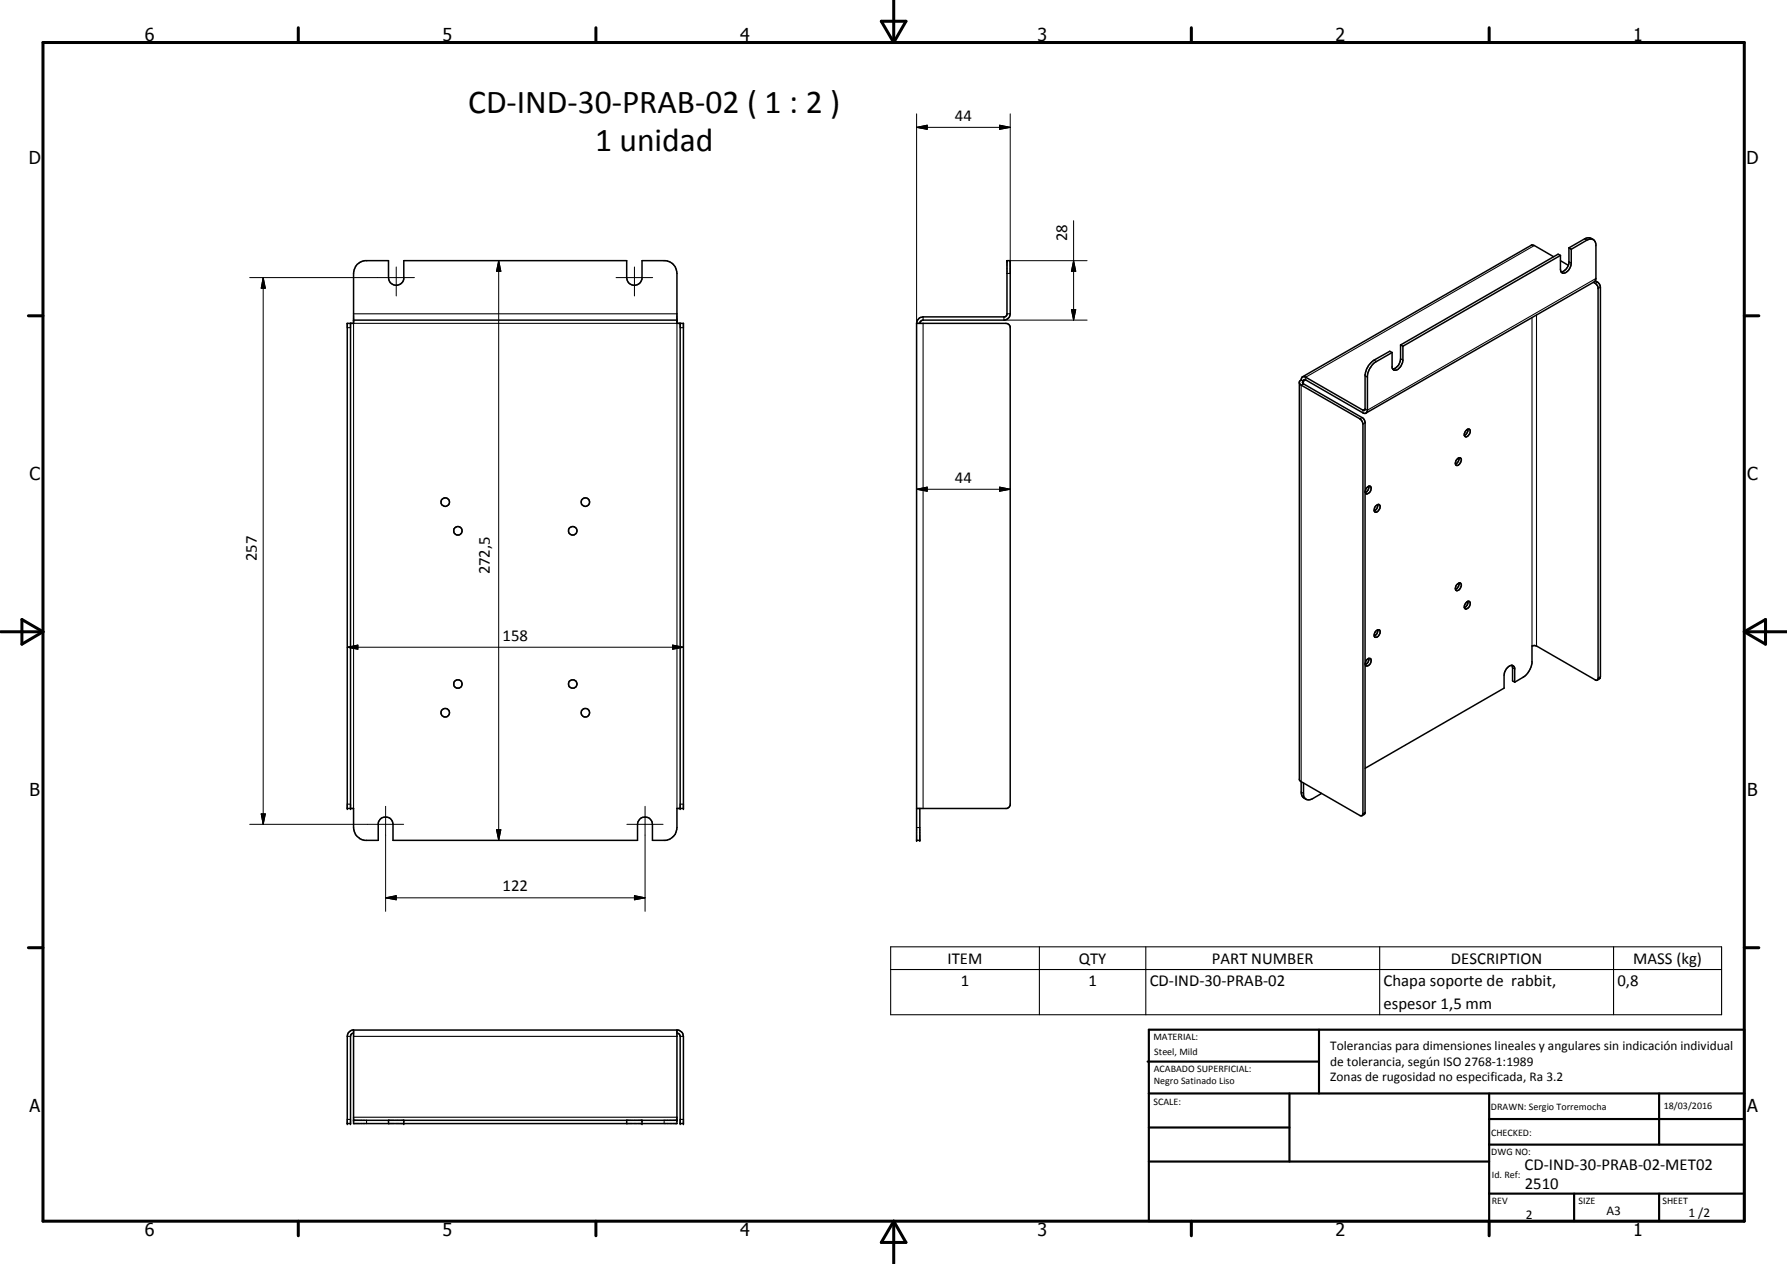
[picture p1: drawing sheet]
<svg xmlns="http://www.w3.org/2000/svg" width="420mm" height="297mm" viewBox="0 0 420 297" stroke-linecap="round" stroke-linejoin="round" font-family="sans-serif">
<g fill="none" stroke="#000" stroke-width=".35">
<path d="M368.9 58.3l-.1 4.1M368.9 58.3l.5 .3M369.4 58.6v3.2a2.35 2.35 0 0 1-2 2.4l-.3-.3M374.6 56.3l-.9-.4-.8 .1-4 2.3M374.6 56.3l.5 .5 .1 .6v8l-.3 .8-53.7 30.9M374.6 56.3l-.7-.1-.8 .2-3.7 2.2M82.4 76v114M83.1 75.2h76.1M84 62.1l1-.6 .8-.2h5.5v3.9a1.82 1.82 0 0 0 1.7 1.8 1.82 1.82 0 0 0 1.9-1.4v-4.3h52.5v3.9a1.82 1.82 0 0 0 1.6 1.8 1.82 1.82 0 0 0 1.9-1.4v-4.3h5.6a3 3 0 0 1 2.7 3v11.7h1.5v114h-1.5v4.5a3.1 3.1 0 0 1-2.7 3h-3.1v-3.8a1.76 1.76 0 0 0-1.8-1.7 1.76 1.76 0 0 0-1.7 1.7v3.8h-57.5v-3.8a1.75 1.75 0 0 0-1.6-1.7 1.75 1.75 0 0 0-1.9 1.4v4.1h-3.1a3.1 3.1 0 0 1-2.7-3v-4.5h-1.5v-114h1.5v-11.7l.3-1.2zM159.9 76v114M215.5 76h21l.6 .2 .4 .6v112.4l-.2 .4-.5 .4h-21.3M215.5 76a1.6 1.6 0 0 1 1.5-1.5l19.4-.1 .4-.4v-12.7h.7v12.4l-.2 .9-.5 .4-.5 .2h-19.3l-.5 .3-.2 .5"/>
<path d="M215.5 76v121.5h.8v-7.5M365.3 60.3l-4.5-2.6-.7-.1-53.9 31M366.9 60l-.6-.3-37 21.4M366.9 60v3.3l.2 .6M366.9 60l-37.1 21.4M366.9 61.3l1.9 1.1M368.8 62.4a2.47 2.47 0 0 1-1.7 1.5M374.6 66.3l.8 .5 .3 .8v91.9l-.2 .4h-.3l-13.9-8.1-.5-.1-.6 .1v4a4.9 4.9 0 0 1-2.1 3.4l-2 1.1M375.1 66a1.81 1.81 0 0 1 1.2 1.5v91.5l-.1 .3-.6 .5M305.5 90l.4 .5 13.8 7.9 .6 .7 .2 .6-.1 91.8-.4 .2-.3-.1-13.8-7.9M305.9 89.3l-.4 .4v93.6l.4 .4M305.9 89.3l.6 .3"/>
<path d="M306.2 88.6l-.3 .7M306.5 89.6l-.3 .3 .3 .3 13.9 8 .6 1v91.9l-.8 .6M306.5 89.6l.1-.4h.3l13.6 7.8 .7 .1M327.3 82.8l-.5-.3-3.7 2.1a5.1 5.1 0 0 0-2.1 3.4v8.3l-.3 .2-13.7-7.9h-.8M327.3 82.8v3.6l.2 .3M327.3 82.8l-3.7 2.2a4.7 4.7 0 0 0-2.1 3.3v8.1l-.3 .7M329.3 81.1v3.2a2.48 2.48 0 0 1-1.9 2.4M329.3 81.1l.5 .3M329.8 81.4v3.2a2.62 2.62 0 0 1-1.7 2.4h-.4l-.2-.3M321.3 114.7l.6-.5a.86 .86 0 0 1 .5 .8 .86 .86 0 0 1-.5 .8l-.5 .3a.68 .68 0 0 1-.3-1.2zM321.8 114.3l-.1 .8-.7 .6M323.5 118.8l.6-.3a.74 .74 0 0 1 .5 .7 .74 .74 0 0 1-.4 .7l-.7 .5a.86 .86 0 0 1-.5-.8 .86 .86 0 0 1 .5-.8z"/>
<path d="M323.9 118.6a1.4 1.4 0 0 1-.8 1.5M342.5 108l.5-.4a.6 .6 0 0 1 .6 .4 .6 .6 0 0 1-.2 .7l-.6 .6h-.5l-.1-.4zM343.1 107.6a1.5 1.5 0 0 1-.9 1.5M344.9 101l.6-.1a1.15 1.15 0 0 1-1 1.7l-.1-.1a1.49 1.49 0 0 1 .5-1.5zM345.1 100.8l-.1 .8-.4 .6-.3 .1M342.5 137.5l.8-.5a1.05 1.05 0 0 1-.5 1.7l-.3 .1-.2-.2-.1-.3zM343.1 137l-.2 .8-.7 .7M321.4 155l.4-.3h.3a1.07 1.07 0 0 1 .1 1.2 1.07 1.07 0 0 1-1.1 .6l-.1-.5zM321.8 154.7a1.5 1.5 0 0 1-.8 1.5M323.5 148.3l.6-.3a.75 .75 0 0 1 .5 .6 .75 .75 0 0 1-.4 .8 .58 .58 0 0 1-.8 .4 .58 .58 0 0 1-.2-.9zM323.9 148l-.2 1-.6 .5M344.9 141.4l.3-.1 .3 .1a1.13 1.13 0 0 1-1 1.6l-.2-.6z"/>
<path d="M345.1 141.3a1.38 1.38 0 0 1-.8 1.5M355.5 156.3a2.46 2.46 0 0 0-1.9 2.4v3l-32.6 18.9M355.5 156.3l.3 .2 .3 .5v3.3M355.5 156.3l.1 .6v3.1l.5 .3M305.9 183.7l.1 3 .4 .7 .7 .4M306.5 184v2.8a1.27 1.27 0 0 0 .7 1.1 1.27 1.27 0 0 0 1.4-.2l1.9-1.1v-.2M83.1 242.8l-.5 .2-.2 .5v20.5h-.8v-20.5l.3-.8 1-.6h76.8a1.45 1.45 0 0 1 1 1.4v20.5h-.8v-20.5l-.2-.5-.5-.2M83.1 242.1v21.9h76.1v-21.9M83.1 263.3h76.1M91.3 263.3v.7M94.9 263.3v.7M147.4 263.3v.7"/>
<path d="M150.9 263.3v.7"/>
<circle cx="104.7" cy="118" r=".98"/>
<circle cx="137.6" cy="118" r=".99"/>
<circle cx="107.6" cy="124.7" r="1.01"/>
<circle cx="134.7" cy="124.7" r="1.01"/>
<circle cx="104.7" cy="167.5" r="1.01"/>
<circle cx="107.6" cy="160.7" r=".99"/>
<circle cx="134.7" cy="160.7" r="1.01"/>
<circle cx="137.6" cy="167.5" r="1.01"/>
</g>
<g fill="#000">
<circle cx="83.1" cy="75.2" r=".18"/>
<circle cx="159.2" cy="75.2" r=".18"/>
<circle cx="236.8" cy="61.3" r=".18"/>
<circle cx="237.5" cy="61.3" r=".18"/>
<circle cx="81.6" cy="190" r=".18"/>
<circle cx="82.4" cy="190" r=".18"/>
<circle cx="159.9" cy="190" r=".18"/>
<circle cx="160.7" cy="190" r=".18"/>
<circle cx="215.5" cy="197.5" r=".18"/>
<circle cx="216.3" cy="197.5" r=".18"/>
<circle cx="83.1" cy="242.1" r=".18"/>
<circle cx="159.2" cy="242.1" r=".18"/>
<circle cx="81.6" cy="264" r=".18"/>
<circle cx="82.4" cy="264" r=".18"/>
<circle cx="83.1" cy="263.3" r=".18"/>
<circle cx="94.9" cy="264" r=".18"/>
<circle cx="94.9" cy="263.3" r=".18"/>
<circle cx="150.9" cy="263.3" r=".18"/>
<circle cx="150.9" cy="264" r=".18"/>
<circle cx="159.2" cy="263.3" r=".18"/>
<circle cx="159.9" cy="264" r=".18"/>
<circle cx="160.7" cy="264" r=".18"/>
</g>
<g fill="none" stroke="#000" stroke-width=".25">
<path d="M360.8 57.7l-53.8 30.9v.7l-.5 .3v.6l-.6 .3v93.2M372.6 56.1l.5 .3M81.6 77h.8M83.1 73.7h76.1M159.9 77h.8M217 74.5v.7M217 76v114M236 74.5v.7M236.8 73.7h.7M236.8 64.3h.7M360.2 74.6v77.2M361.3 74v77.8"/>
<path d="M368.9 61.5l.5 .3M375.2 65.4l-53.7 31-.5-.3-.5 .3v.6M375.6 66.3l-.5 .3M376.3 67.5l-.6 .3M320.2 98.1l-.5 .3M321 99.4l-.5 .3M321 88.3l.5 .3M323.1 84.6l.5 .4M329.3 84.3l.5 .3M355.6 156.9l.5 .3M376.3 159l-.6 .4M81.6 189h.8"/>
<path d="M83.1 190v-114h76.1v114M159.9 189h.8M215.5 194.5h.8M305.9 186.1l.6 .3M321 190.9l-.5 .3M209.4 222.5h195.4v16h-195.4zM209.4 227.8h195.4M244.4 222.5v16M269.4 222.5v16M324.4 222.5v16M379.4 222.5v16M81.6 243.5h.8"/>
<path d="M83.1 243.5h76.1M159.9 243.5h.8M81.6 263.1h.8M83.1 262.6h76.1M86.2 263.3v.7M156.2 263.3v.7M159.9 263.1h.8"/>
</g>
<g fill="none" stroke="#000" stroke-width=".71">
<path d="M10.1 10h400v277h-400zM70.1 6.5v3.5M140.1 6.5v3.5M207.2 5h5.8l-2.9 5zM210.1 0v10M280.1 6.5v3.5M350.1 6.5v3.5M6.7 74.2h3.4M410.1 74.2h3.4M.2 148.5h9.9M5.2 145.6l4.9 2.9-4.9 2.9zM410.1 148.5h10"/>
<path d="M410.1 148.5l5-2.9v5.8zM6.7 222.7h3.4M410.1 222.7h3.4M70.1 287v3.4M140.1 287v3.4M210.1 287v10M210.1 287l2.9 5h-5.8zM280.1 287v3.4M350.1 287v3.4"/>
</g>
<g fill="none" stroke="#000" stroke-width=".51">
<path d="M269.8 249.5h40.3M270.1 242h140v45h-140zM270.1 257h140M303.2 257v16M310.1 242v15M350.1 257v30M390.1 257v12M270.1 265h33.1M270.1 273h80M350.1 269h60M350.1 263h60M350.1 280.5h60"/>
<path d="M370.1 280.5v6.5M390.1 280.5v6.5"/>
</g>
<g fill="none" stroke="#000" stroke-width=".24">
<path d="M215.5 29.9l2.5-.5v1zM215.5 29.9h22M215.5 26.8v49.2M235 29.4l2.5 .5-2.5 .5zM237.5 26.8v37.5M252.4 51.9v23.3M58.7 65.2h38.7M61.9 65.2l.5 2.5h-1zM61.9 65.2v128.5M93.2 62.7v6.9M117.3 61.3l.5 2.5h-1.1zM117.3 61.3v136.2"/>
<path d="M144.9 65.2h8.5M149.2 62.7v6.9M236 75.2h19.6M237.5 61.3h18.1M251.9 72.8h1l-.5 2.4zM252.4 61.3l.5 2.5h-1zM215.5 115l2.5-.5v.9zM215.5 115h22M235 114.5l2.5 .5-2.5 .4zM81.6 152.1l2.5-.5v1zM81.6 152.1h79.1M158.1 151.6l2.6 .5-2.6 .5z"/>
<path d="M58.7 193.7h36.2M61.4 191.3h1l-.5 2.4zM90.7 189.5v24.7M116.7 195h1.1l-.5 2.5zM147.4 193.7h8.5M151.7 189.5v24.7M90.7 211l2.5-.5v1zM90.7 211h61M149.2 210.5l2.5 .5-2.5 .5z"/>
</g>
<g fill="#000">
<path d="M215.5 29.9l2.5-.5v1zM235 29.4l2.5 .5-2.5 .5zM61.9 65.2l.5 2.5h-1zM117.3 61.3l.5 2.5h-1.1zM251.9 72.8h1l-.5 2.4zM252.4 61.3l.5 2.5h-1zM215.5 115l2.5-.5v.9zM235 114.5l2.5 .5-2.5 .4zM81.6 152.1l2.5-.5v1zM158.1 151.6l2.6 .5-2.6 .5zM61.4 191.3h1l-.5 2.4zM116.7 195h1.1l-.5 2.5z"/>
<path d="M90.7 211l2.5-.5v1zM149.2 210.5l2.5 .5-2.5 .5z"/>
</g>
<g font-size="7.9">
<text x="110.1" y="26.6">CD-IND-30-PRAB-02 ( 1 : 2 )</text>
<text x="139.9" y="35.6">1 unidad</text>
</g>
<g font-size="4.2">
<text x="34" y="9.6">6</text>
<text x="104" y="9.6">5</text>
<text x="174" y="9.6">4</text>
<text x="244" y="9.6">3</text>
<text x="314" y="9.6">2</text>
<text x="384" y="9.6">1</text>
<text x="6.8" y="38.7">D</text>
<text x="410.6" y="38.7">D</text>
<text x="7" y="112.9">C</text>
<text x="410.8" y="112.9">C</text>
<text x="7" y="187.1">B</text>
<text x="410.8" y="187.1">B</text>
<text x="7" y="261.4">A</text>
<text x="410.8" y="261.4">A</text>
<text x="34" y="290.4">6</text>
<text x="104" y="290.4">5</text>
<text x="174" y="290.4">4</text>
<text x="244" y="290.4">3</text>
<text x="314" y="290.4">2</text>
<text x="384" y="290.4">1</text>
</g>
<g font-size="3.9">
<text x="224.5" y="28.4">44</text>
<text x="250.9" y="56.6" transform="rotate(-90 250.9 56.6)">28</text>
<text x="224.5" y="113.5">44</text>
<text x="60.4" y="131.9" transform="rotate(-90 60.4 131.9)">257</text>
<text x="115.2" y="135" transform="rotate(-90 115.2 135)">272,5</text>
<text x="118.2" y="150.5">158</text>
<text x="118.2" y="209.5">122</text>
<text x="222.8" y="226.4">ITEM</text>
<text x="253.6" y="226.4">QTY</text>
<text x="284.9" y="226.4">PART NUMBER</text>
<text x="341.2" y="226.4">DESCRIPTION</text>
<text x="384" y="226.6">MASS (kg)</text>
<text x="225.9" y="231.8">1</text>
<text x="255.9" y="231.8">1</text>
<text x="270.3" y="231.8">CD-IND-30-PRAB-02</text>
<text x="325.3" y="231.8">Chapa soporte de rabbit,</text>
<text x="380.3" y="231.8">0,8</text>
<text x="325.3" y="237.2">espesor 1,5 mm</text>
<text x="358.5" y="275">CD-IND-30-PRAB-02-MET02</text>
<text x="358.5" y="279.4">2510</text>
</g>
<g font-size="3.1">
<text x="312.7" y="246.8">Tolerancias para dimensiones lineales y angulares sin indicación individual</text>
<text x="312.7" y="250.4">de tolerancia, según ISO 2768-1:1989</text>
<text x="312.7" y="254">Zonas de rugosidad no especificada, Ra 3.2</text>
<text x="358.7" y="286.5">2</text>
<text x="377.7" y="285.6">A3</text>
<text x="397" y="285.9">1 /2</text>
</g>
<g font-size="2.4">
<text x="271.2" y="244.4">MATERIAL:</text>
<text x="271.3" y="252">ACABADO SUPERFICIAL:</text>
<text x="271.4" y="247.9">Steel, Mild</text>
<text x="271.3" y="254.6">Negro Satinado Liso</text>
<text x="271.2" y="259.7">SCALE:</text>
<text x="350.6" y="260.8">DRAWN: Sergio Torremocha</text>
<text x="391.2" y="260.6">18/03/2016</text>
<text x="350.6" y="267">CHECKED:</text>
<text x="350.6" y="271.4">DWG NO:</text>
<text x="350.8" y="276.9">Id. Ref:</text>
<text x="350.8" y="282.8">REV</text>
<text x="371.2" y="282.9">SIZE</text>
<text x="390.9" y="282.9">SHEET</text>
</g>
</svg>
